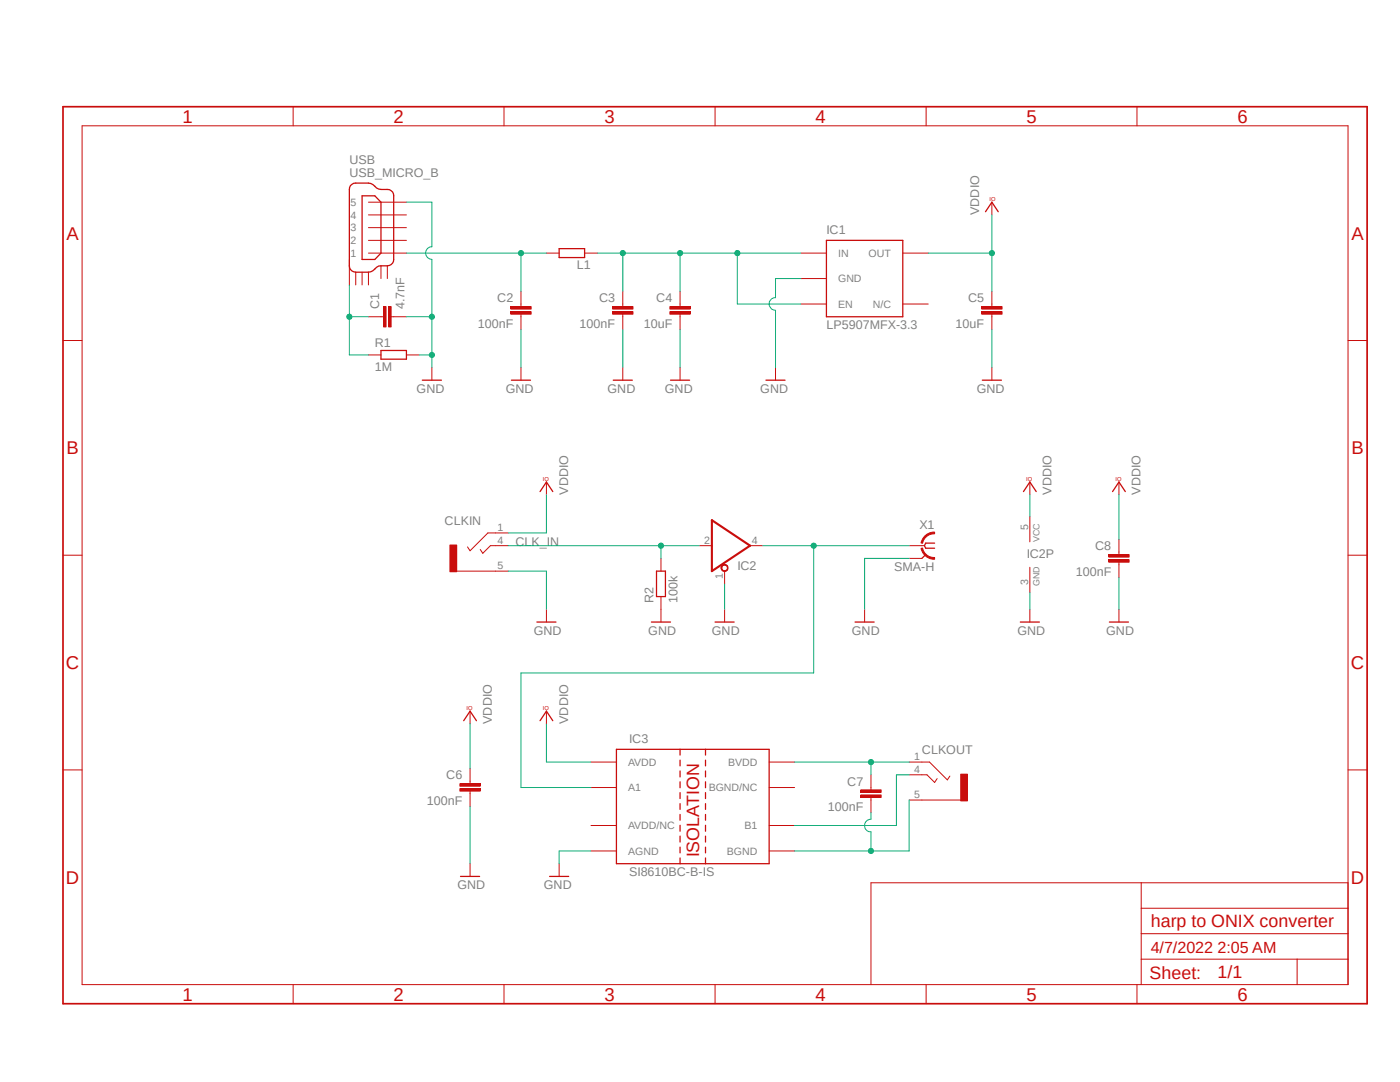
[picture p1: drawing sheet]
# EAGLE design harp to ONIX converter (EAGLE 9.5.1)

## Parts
C1  4.7nF  C-EUC0402  [C0402]
C2  100nF  C-EUC0402  [C0402]
C3  100nF  C-EUC0402  [C0402]
C4  10uF  C-EUC0603  [C0603]
C5  10uF  C-EUC0603  [C0603]
C6  100nF  C-EUC0402  [C0402]
C7  100nF  C-EUC0402  [C0402]
C8  100nF  C-EUC0402  [C0402]
CLKIN  STEREO_JACK  [35RASMT2BHNTRX]
CLKOUT  CLCK_JACK  STEREO_JACK  [35RASMT2BHNTRX]
IC1  LP5907MFX-3.3  TLV700XX  [TSOT23-5]
IC2  74AHC1G125DBV  [SOT23-5]
IC3  SI8610BC-B-IS  SI8610  [SO-08]
L1  ???  R-EU_R0805  [R0805]
R1  1M  R-EU_R0402  [R0402]
R2  100k  R-EU_R0402  [R0402]
USB  USB_MICRO_B  [ZX62D-B-5P8]
X1  SMA-H  BU-SMA-V  [BU-SMA-V]

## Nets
5V_RAW: C3.1 C4.1 IC1.1(IN) IC1.3(EN) L1.1
CLK_IN: CLKIN.4 IC2.2(I) R2.2
GND: C1.2 C2.2 C3.2 C4.2 C5.2 C6.2 C8.2 CLKIN.5 IC1.2(GND) IC2.1(OE) IC2.3(GND) IC3.4(AGND) R1.2 R2.1 USB.P$5 X1.2 X1.3 X1.4 X1.5
GND_ISO: C7.2 CLKOUT.5 IC3.5(BGND)
N$1: IC2.4(O) IC3.2(A1) X1.1
N$2: CLKOUT.4 IC3.6(B1)
N$5: C7.1 CLKOUT.1 IC3.8(BVDD)
N$39: C2.1 L1.2 USB.P$1
N$59: C1.1 R1.1 USB.SHIELD_4
VCCIO: C5.1 C6.1 C8.1 CLKIN.1 IC1.5(OUT) IC2.5(VCC) IC3.1(AVDD) ; supply symbol labelled VDDIO
Unconnected: IC1.4(N/C) IC3.3(AVDD/NC) IC3.7(BGND/NC) USB.P$2 USB.P$3 USB.P$4 USB.P$6 USB.P$7 USB.SHIELD_1 USB.SHIELD_2 USB.SHIELD_3
